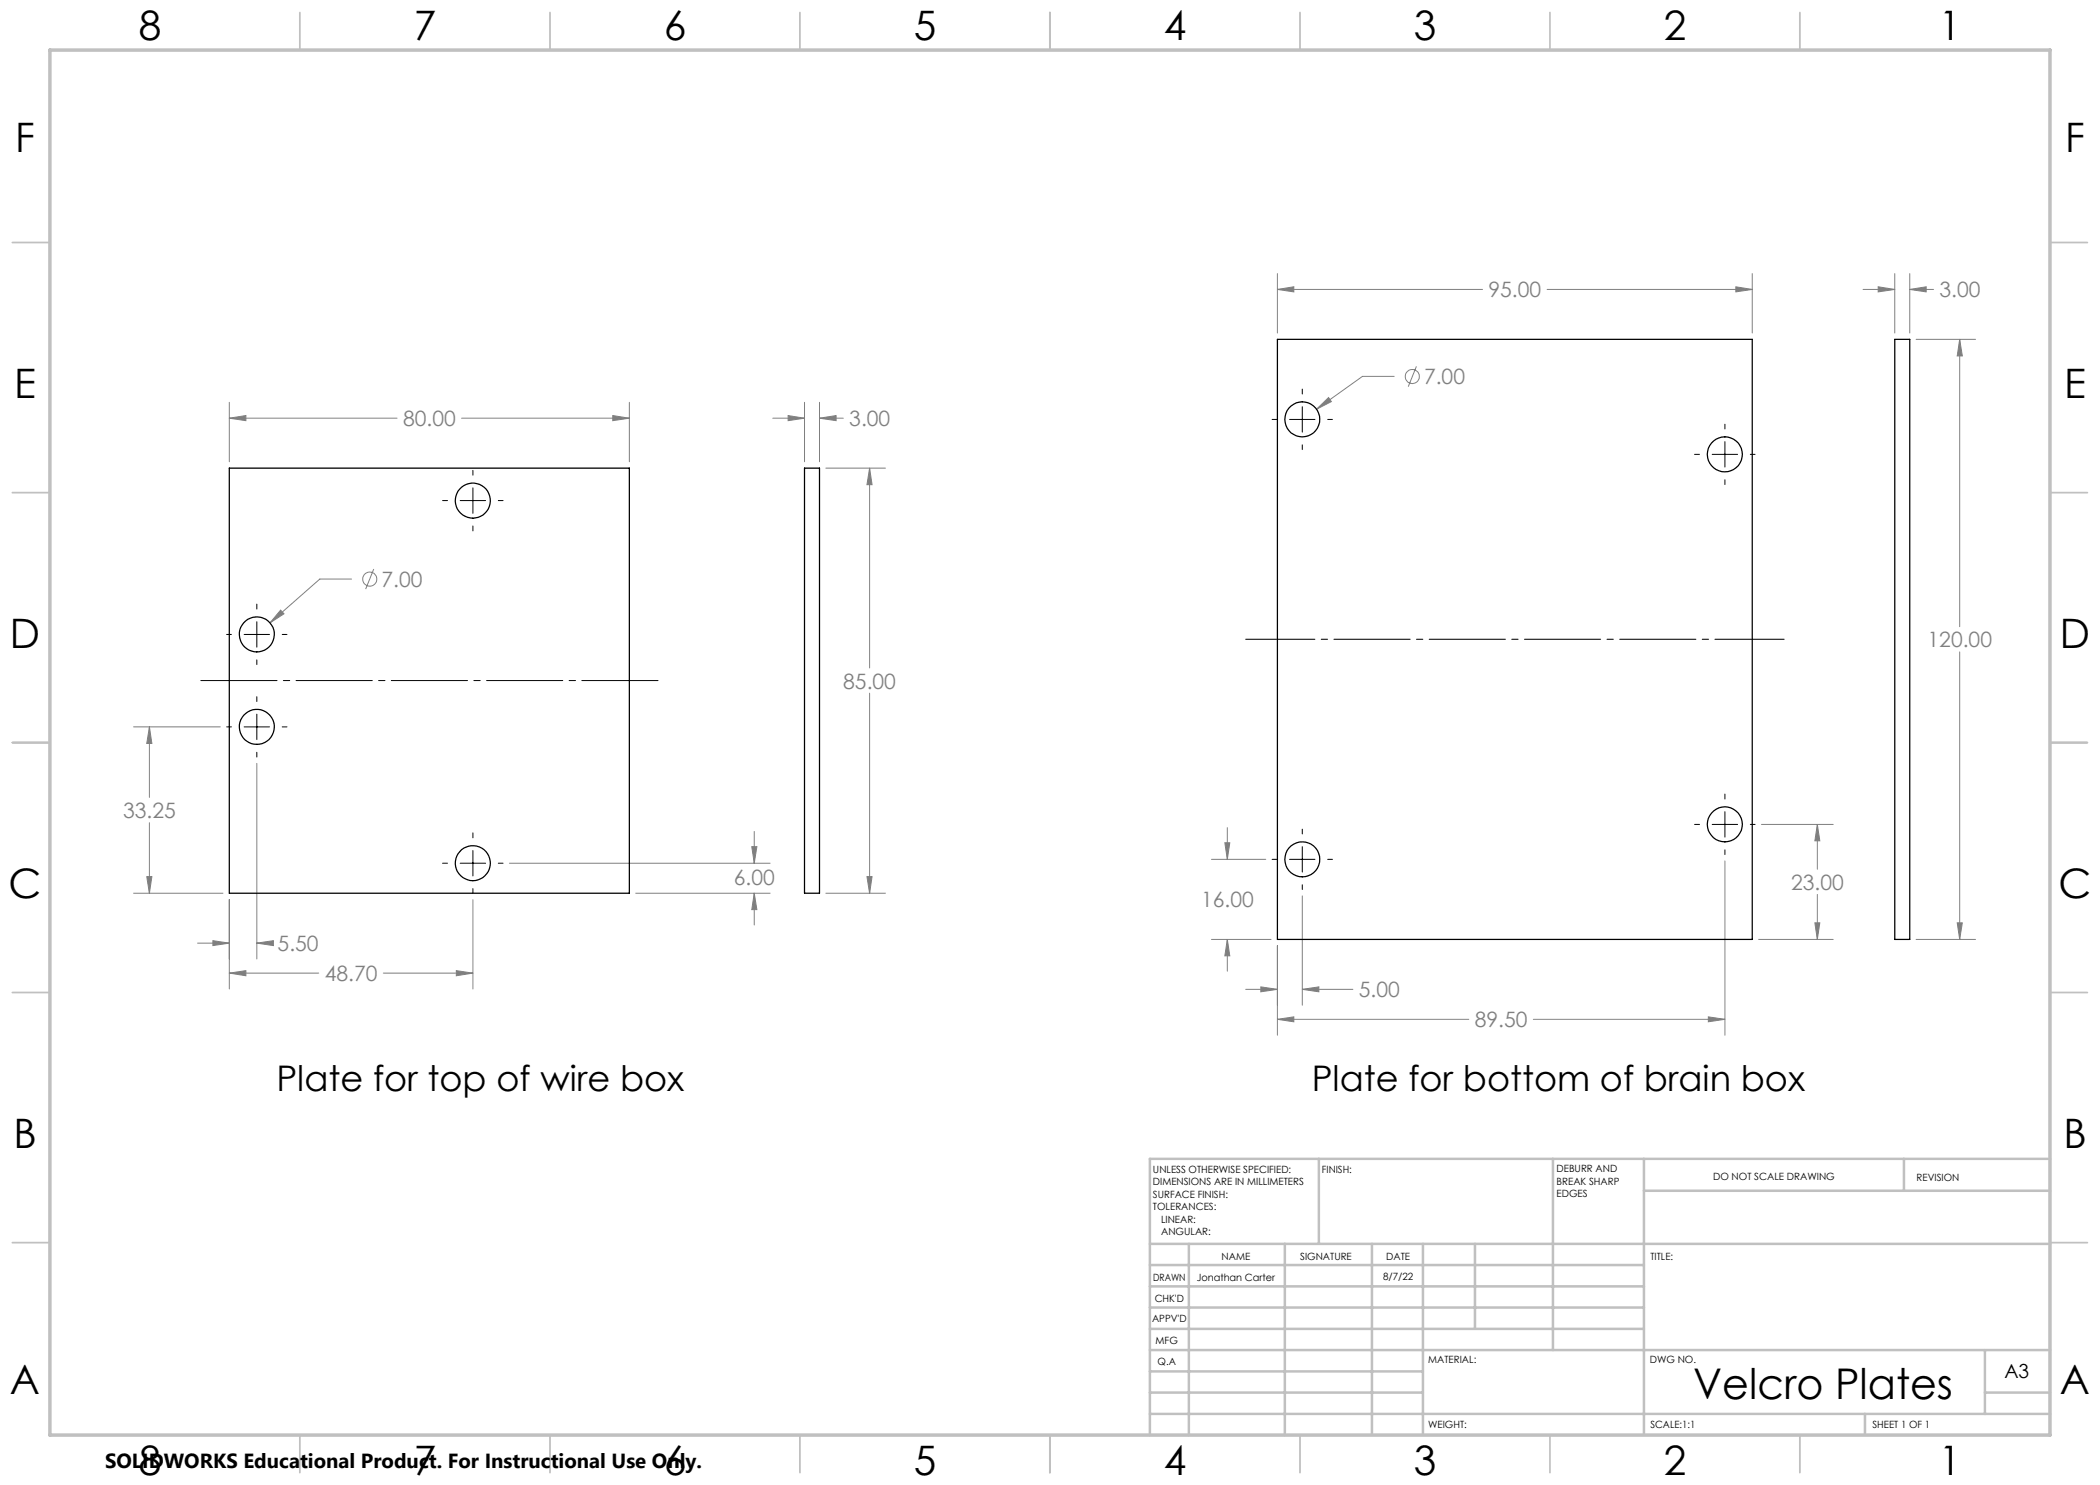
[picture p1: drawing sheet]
<svg xmlns="http://www.w3.org/2000/svg" width="420mm" height="297mm" viewBox="0 0 420 297" stroke-linecap="round" stroke-linejoin="round" font-family="sans-serif">
<g fill="none" stroke="#808080" stroke-width=".2">
<path d="M255.5 54.7v11.9M255.5 57.9h41M255.5 57.9l3.3-.5v1zM309.4 57.9h41M347.2 57.4l3.2 .5-3.2 .5zM350.4 54.7v11.9M372.6 57.9h6.4M375.6 57.4l3.4 .5-3.4 .5zM379 54.7v11.9M382 57.9h4.7M382 54.7v11.9M382 57.9l3.2-.5v1z"/>
<path d="M278.8 75.3h-6.3l-9.2 6.5M283.3 73.3l-1.6 4M383.2 67.9h11.9M391.9 67.9v57.4M391.9 67.9l.6 3.3h-1.1zM45.9 80.5v11.9M45.9 83.6h33.5M45.9 83.6l3.3-.5v1zM92.3 83.6h33.6M122.6 83.1l3.3 .5-3.3 .5zM125.9 80.5v11.9M154.6 83.6h6.3"/>
<path d="M157.6 83.1l3.3 .5-3.3 .5zM160.9 80.5v11.9M163.9 83.6h4.8M163.9 80.5v11.9M163.9 83.6l3.3-.5v1zM165.2 93.6h11.9M173.9 93.6v40M173.9 93.6l.5 3.3h-1zM263.3 81.8l2.4-2.3 .6 .8zM70.3 115.8h-6.3l-10 8.8M74.8 113.8l-1.7 4M56.1 122l.7 .8-2.8 1.8z"/>
<path d="M173.9 138.6v40M391.9 130.4v57.5M26.7 145.4h17.4M29.9 145.4v14.1M29.9 145.4l.5 3.3h-1zM51.4 152.7v39.1M26.7 178.6h17.9M29.4 175.3h1l-.5 3.3zM29.9 164.5v14.1M45.9 179.9v17.9M94.6 179.9v17.9M101.9 172.6h52.1"/>
<path d="M127.1 178.6h26.9M150.4 169.3h1l-.6 3.3zM150.8 166.3v6.3M150.8 178.6v6.4M150.8 178.6l.6 3.3h-1zM165.2 178.6h11.9M173.4 175.3h1l-.5 3.3zM242.3 171.9h10.9M245 168.6h1l-.5 3.3zM245.5 165.5v6.4M260.5 179.2v21.8M345 172.2v34.8"/>
<path d="M352.3 164.9h14.3M363.5 164.9l.5 3.3h-1zM363.5 164.9v8.9M363.5 178.9v9M39.5 188.6h6.4M42.6 188.1l3.3 .5-3.3 .5zM45.9 194.6h17.8M45.9 194.6l3.3-.5v1.1zM51.4 188.6h2.9M51.4 188.6l3.3-.5v1zM76.7 194.6h17.9M91.3 194.1l3.3 .5-3.3 .6z"/>
<path d="M242.3 187.9h11.9M245.5 187.9v6.3M245.5 187.9l.5 3.3h-1zM249.1 197.9h6.4M252.2 197.4l3.3 .5-3.3 .5zM255.5 189.2v17.8M260.5 197.9h10.1M260.5 197.9l3.3-.5v1zM351.7 187.9h14.9M363 184.6h1l-.5 3.3zM383.2 187.9h11.9M391.4 184.6h1.1l-.6 3.3z"/>
<path d="M255.5 203.9h38.3M255.5 203.9l3.3-.5v1zM306.7 203.9h38.3M341.7 203.4l3.3 .5-3.3 .5z"/>
<circle cx="282.5" cy="75.3" r="1.42"/>
<circle cx="74" cy="115.8" r="1.4"/>
</g>
<path d="M249.1 127.9h107.7" fill="none" stroke="#000" stroke-width=".2" stroke-dasharray="15.2 1.3 1.3 1.3" stroke-dashoffset="1.4"/>
<path d="M39.5 136.1h92.7" fill="none" stroke="#000" stroke-width=".2" stroke-dasharray="15.2 1.3 1.3 1.3" stroke-dashoffset="-.6"/>
<g fill="none" stroke="#000" stroke-width=".2">
<path d="M260.5 77.8v1M94.6 94.1v.9M94.6 97.6v5.1M254.4 83.9h1M257.9 83.9h5.1M260.5 81.3v5.1M260.5 89v.9M265.5 83.9h1M338.9 90.9h1M342.4 90.9h5.1M345 84.8v1M345 88.3v5.1"/>
<path d="M345 96v.9M350.1 90.9h.9M88.5 100.1h1M92 100.1h5.1M94.6 105.2v1M99.7 100.1h.9M45.3 126.9h1M48.8 126.9h5.1M51.4 120.8v1M51.4 124.4v5M51.4 132v.9M51.4 139.3v1"/>
<path d="M56.4 126.9h1M45.3 145.4h1M48.8 145.4h5.1M51.4 142.8v5.1M51.4 150.5v.9M56.4 145.4h1M345 158.8v1M88.5 172.6h1M92 172.6h5.1M94.6 166.6v1M94.6 170.1v5.1M94.6 177.7v1"/>
<path d="M99.7 172.6h.9M254.4 171.9h1M257.9 171.9h5.1M260.5 165.8v1M260.5 169.3v5.1M260.5 176.9v1M265.5 171.9h1M338.9 164.9h1M342.4 164.9h5.1M345 162.3v5.1M345 170v.9M350.1 164.9h.9"/>
</g>
<g fill="none" stroke="#c0c0c0" stroke-width=".35">
<path d="M60 2.5v7.5M110 2.5v7.5M160 2.5v7.5M210 2.5v7.5M260 2.5v7.5M310 2.5v7.5M360 2.5v7.5M2.5 48.5h7.5M410 48.5h7.5M2.5 98.5h7.5M410 98.5h7.5M2.5 148.5h7.5"/>
<path d="M410 148.5h7.5M2.5 198.5h7.5M410 198.5h7.5M2.5 248.5h7.5M410 248.5h7.5M60 287v7.5M110 287v7.5M160 287v7.5M210 287v7.5M260 287v7.5M310 287v7.5M360 287v7.5"/>
</g>
<g fill="none" stroke="#c0c0c0" stroke-width=".5">
<path d="M263.8 231.8v17M310.6 231.8v38.2M328.8 231.8v55.2M328.8 238.2h81.2M380.8 231.8v6.4M410 231.8h-180v55.2M230 248.8h180M230 257.3h98.8M230 253h98.8M237.8 248.8v38.2M257 248.8v38.2M274.4 248.8v38.2"/>
<path d="M284.6 248.8v38.2M295 248.8v17M230 265.8h98.8M230 261.5h98.8M230 278.5h54.6M230 274.3h54.6M230 270h180M397 278.5h13M397 270v12.8M230 282.8h180M373 282.8v4.2"/>
</g>
<path d="M10 10h400v277h-400z" fill="none" stroke="#c0c0c0" stroke-width=".7"/>
<path d="M245 168.6h1l-.5 3.3zM245.5 187.9l.5 3.3h-1zM347.2 57.4l3.2 .5-3.2 .5zM255.5 57.9l3.3-.5v1zM260.5 197.9l3.3-.5v1zM252.2 197.4l3.3 .5-3.3 .5zM363.5 164.9l.5 3.3h-1zM363 184.6h1l-.5 3.3zM341.7 203.4l3.3 .5-3.3 .5zM255.5 203.9l3.3-.5v1zM263.3 81.8l3-1.5-.6-.8zM391.4 184.6h1.1l-.6 3.3zM391.9 67.9l.6 3.3h-1.1zM375.6 57.4l3.4 .5-3.4 .5zM382 57.9l3.2-.5v1zM122.6 83.1l3.3 .5-3.3 .5zM45.9 83.6l3.3-.5v1zM29.9 145.4l.5 3.3h-1zM29.4 175.3h1l-.5 3.3zM150.4 169.3h1l-.6 3.3zM150.8 178.6l.6 3.3h-1zM91.3 194.1l3.3 .5-3.3 .6zM45.9 194.6l3.3-.5v1.1zM56.1 122l-2.1 2.6 2.8-1.8zM51.4 188.6l3.3-.5v1zM42.6 188.1l3.3 .5-3.3 .5zM173.4 175.3h1l-.5 3.3zM173.9 93.6l.5 3.3h-1zM157.6 83.1l3.3 .5-3.3 .5zM163.9 83.6l3.3-.5v1z" fill="#808080"/>
<g fill="none" stroke="#000" stroke-width=".25">
<path d="M255.5 67.9h94.9v120h-94.9zM379 67.9h3v120h-3zM45.9 93.6h80v85h-80zM160.9 93.6h3v85h-3z"/>
<circle cx="260.5" cy="83.9" r="3.5"/>
<circle cx="345" cy="90.9" r="3.5"/>
<circle cx="94.6" cy="100.1" r="3.5"/>
<circle cx="51.4" cy="126.9" r="3.5"/>
<circle cx="51.4" cy="145.4" r="3.5"/>
<circle cx="94.6" cy="172.6" r="3.5"/>
<circle cx="260.5" cy="171.9" r="3.5"/>
<circle cx="345" cy="164.9" r="3.5"/>
</g>
<text font-size="8.5" x="338.6" y="279.7">Velcro Plates</text>
<g font-size="8.1">
<text x="27.8" y="8">8</text>
<text x="82.8" y="8">7</text>
<text x="132.8" y="8">6</text>
<text x="182.8" y="8">5</text>
<text x="232.8" y="8">4</text>
<text x="282.8" y="8">3</text>
<text x="332.8" y="8">2</text>
<text x="387.8" y="8">1</text>
<text x="3" y="30.4">F</text>
<text x="413" y="30.4">F</text>
<text x="2.8" y="79.6">E</text>
<text x="412.8" y="79.6">E</text>
<text x="2" y="129.6">D</text>
<text x="412" y="129.6">D</text>
<text x="1.7" y="179.6">C</text>
<text x="411.7" y="179.6">C</text>
<text x="2.7" y="229.6">B</text>
<text x="412.7" y="229.6">B</text>
<text x="2" y="278.9">A</text>
<text x="412" y="278.9">A</text>
<text x="27.8" y="295">8</text>
<text x="82.8" y="295">7</text>
<text x="132.8" y="295">6</text>
<text x="182.8" y="295">5</text>
<text x="232.8" y="295">4</text>
<text x="282.8" y="295">3</text>
<text x="332.8" y="295">2</text>
<text x="387.8" y="295">1</text>
</g>
<g font-size="7.1">
<text x="55.3" y="218.2">Plate for top of wire box</text>
<text x="262.4" y="218.2">Plate for bottom of brain box</text>
</g>
<g font-size="4.2" fill="#808080">
<text x="297.7" y="59.5">95.00</text>
<text x="387.9" y="59.5">3.00</text>
<text x="284.8" y="76.8">7.00</text>
<text x="80.6" y="85.2">80.00</text>
<text x="169.9" y="85.2">3.00</text>
<text x="76.3" y="117.4">7.00</text>
<text x="385.5" y="129.5">120.00</text>
<text x="168.6" y="137.7">85.00</text>
<text x="24.6" y="163.6">33.25</text>
<text x="146.8" y="177">6.00</text>
<text x="358.2" y="178">23.00</text>
<text x="240.2" y="181.5">16.00</text>
<text x="55.5" y="190.2">5.50</text>
<text x="65" y="196.2">48.70</text>
<text x="271.8" y="199.5">5.00</text>
<text x="295" y="205.5">89.50</text>
</g>
<text font-size="4.1" x="21" y="293.7">SOLIDWORKS Educational Product. For Instructional Use Only.</text>
<text font-size="3.9" x="400.9" y="275.5">A3</text>
<g font-size="2">
<text x="230.6" y="234.6">UNLESS OTHERWISE SPECIFIED:</text>
<text x="230.6" y="237.1">DIMENSIONS ARE IN MILLIMETERS</text>
<text x="230.6" y="239.6">SURFACE FINISH:</text>
<text x="264.4" y="234.6">FINISH:</text>
<text x="311.3" y="234.5">DEBURR AND</text>
<text x="311.3" y="237">BREAK SHARP</text>
<text x="311.3" y="239.5">EDGES</text>
<text x="342.6" y="236">DO NOT SCALE DRAWING</text>
<text x="383.3" y="236.2">REVISION</text>
<text x="230.6" y="242.1">TOLERANCES:</text>
<text x="232.2" y="244.6">LINEAR:</text>
<text x="232.2" y="247.1">ANGULAR:</text>
<text x="244.3" y="252">NAME</text>
<text x="260" y="251.9">SIGNATURE</text>
<text x="277.2" y="251.9">DATE</text>
<text x="330.1" y="251.9">TITLE:</text>
<text x="230.6" y="256.1">DRAWN</text>
<text x="239.3" y="256.1">Jonathan Carter</text>
<text x="276.6" y="255.9">8/7/22</text>
<text x="230.9" y="260.3">CHK'D</text>
<text x="230.4" y="264.4">APPV'D</text>
<text x="231.1" y="268.8">MFG</text>
<text x="231.5" y="273">Q.A</text>
<text x="285.6" y="272.5">MATERIAL:</text>
<text x="330" y="272.5">DWG NO.</text>
<text x="285.6" y="285.5">WEIGHT:</text>
<text x="330.1" y="285.6">SCALE:1:1</text>
<text x="374.5" y="285.6">SHEET 1 OF 1</text>
</g>
</svg>
